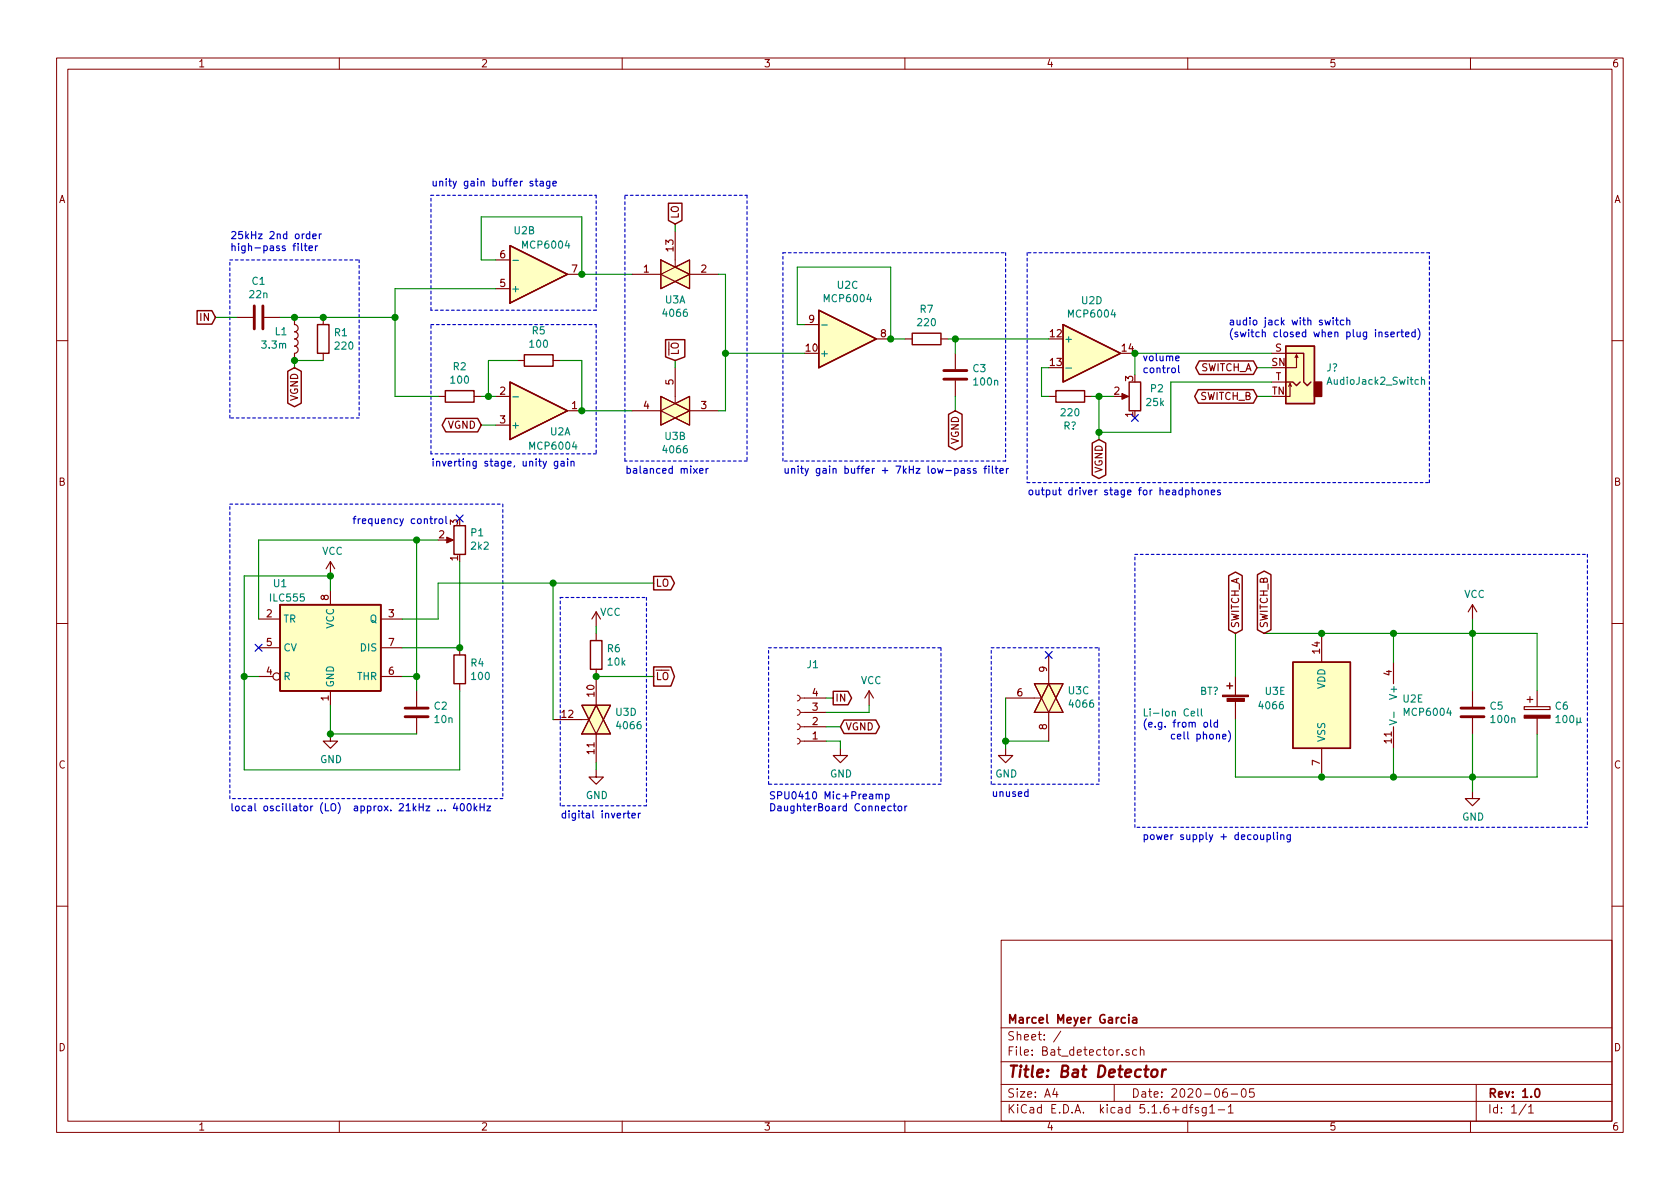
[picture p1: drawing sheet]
EESchema Schematic File Version 4
EELAYER 30 0
EELAYER END
$Descr A4 11693 8268
encoding utf-8
Sheet 1 1
Title "Bat Detector"
Date "2020-06-05"
Rev "1.0"
Comp "Marcel Meyer Garcia"
Comment1 ""
Comment2 ""
Comment3 ""
Comment4 ""
$EndDescr
$Comp
L 4xxx:4066 U3
U 1 1
P 4700 1900
F 0 "U3" H 4700 1725 50  0000 C CNN
F 1 "4066" H 4700 1632 50  0000 C CNN
F 2 "" H 4700 1900 50  0001 C CNN
F 3 "http://www.ti.com/lit/ds/symlink/cd4066b.pdf" H 4700 1900 50  0001 C CNN
	1    4700 1900
	1    0    0    -1  
$EndComp
$Comp
L 4xxx:4066 U3
U 2 1
P 4700 2850
F 0 "U3" H 4700 2675 50  0000 C CNN
F 1 "4066" H 4700 2582 50  0000 C CNN
F 2 "" H 4700 2850 50  0001 C CNN
F 3 "http://www.ti.com/lit/ds/symlink/cd4066b.pdf" H 4700 2850 50  0001 C CNN
	2    4700 2850
	1    0    0    -1  
$EndComp
$Comp
L 4xxx:4066 U3
U 3 1
P 7300 4850
F 0 "U3" V 7347 4721 50  0000 R CNN
F 1 "4066" V 7254 4721 50  0000 R CNN
F 2 "" H 7300 4850 50  0001 C CNN
F 3 "http://www.ti.com/lit/ds/symlink/cd4066b.pdf" H 7300 4850 50  0001 C CNN
	3    7300 4850
	0    -1   -1   0   
$EndComp
$Comp
L 4xxx:4066 U3
U 4 1
P 4150 5000
F 0 "U3" V 4197 4871 50  0000 R CNN
F 1 "4066" V 4104 4871 50  0000 R CNN
F 2 "" H 4150 5000 50  0001 C CNN
F 3 "http://www.ti.com/lit/ds/symlink/cd4066b.pdf" H 4150 5000 50  0001 C CNN
	4    4150 5000
	0    -1   -1   0   
$EndComp
$Comp
L Device:C C1
U 1 1
P 1800 2200
F 0 "C1" V 1545 2200 50  0000 C CNN
F 1 "22n" V 1638 2200 50  0000 C CNN
F 2 "" H 1838 2050 50  0001 C CNN
F 3 "~" H 1800 2200 50  0001 C CNN
	1    1800 2200
	0    1    1    0   
$EndComp
Text GLabel 1500 2200 0    50   Input ~ 0
IN
Wire Wire Line
	1500 2200 1650 2200
$Comp
L Device:L L1
U 1 1
P 2050 2350
F 0 "L1" H 2005 2303 50  0000 R CNN
F 1 "3.3m" H 2005 2396 50  0000 R CNN
F 2 "" H 2050 2350 50  0001 C CNN
F 3 "~" H 2050 2350 50  0001 C CNN
	1    2050 2350
	1    0    0    1   
$EndComp
$Comp
L Device:R R1
U 1 1
P 2250 2350
F 0 "R1" H 2320 2397 50  0000 L CNN
F 1 "220" H 2320 2304 50  0000 L CNN
F 2 "" V 2180 2350 50  0001 C CNN
F 3 "~" H 2250 2350 50  0001 C CNN
	1    2250 2350
	1    0    0    -1  
$EndComp
Text GLabel 2050 2550 3    50   BiDi ~ 0
VGND
Wire Wire Line
	2050 2500 2050 2550
Wire Wire Line
	2250 2500 2050 2500
Connection ~ 2050 2500
Wire Wire Line
	2050 2200 1950 2200
Wire Wire Line
	2050 2200 2250 2200
Connection ~ 2050 2200
$Comp
L Device:R R2
U 1 1
P 3200 2750
F 0 "R2" V 2990 2750 50  0000 C CNN
F 1 "100" V 3083 2750 50  0000 C CNN
F 2 "" V 3130 2750 50  0001 C CNN
F 3 "~" H 3200 2750 50  0001 C CNN
	1    3200 2750
	0    1    1    0   
$EndComp
$Comp
L Device:R R5
U 1 1
P 3750 2500
F 0 "R5" V 3540 2500 50  0000 C CNN
F 1 "100" V 3633 2500 50  0000 C CNN
F 2 "" V 3680 2500 50  0001 C CNN
F 3 "~" H 3750 2500 50  0001 C CNN
	1    3750 2500
	0    1    1    0   
$EndComp
Wire Wire Line
	3600 2500 3400 2500
Wire Wire Line
	3400 2500 3400 2750
Wire Wire Line
	3400 2750 3450 2750
Wire Wire Line
	3350 2750 3400 2750
Connection ~ 3400 2750
Wire Wire Line
	3900 2500 4050 2500
Wire Wire Line
	4050 2500 4050 2850
Text GLabel 3350 2950 0    50   BiDi ~ 0
VGND
Wire Wire Line
	3350 2950 3450 2950
Wire Wire Line
	2250 2200 2750 2200
Wire Wire Line
	2750 2200 2750 2750
Wire Wire Line
	2750 2750 3050 2750
Connection ~ 2250 2200
$Comp
L Timer:LMC555xN U1
U 1 1
P 2300 4500
F 0 "U1" H 1950 4950 50  0000 C CNN
F 1 "ILC555" H 2000 4850 50  0000 C CNN
F 2 "Package_DIP:DIP-8_W7.62mm" H 2950 4100 50  0001 C CNN
F 3 "http://www.ti.com/lit/ds/symlink/lmc555.pdf" H 3150 4100 50  0001 C CNN
	1    2300 4500
	1    0    0    -1  
$EndComp
Text Notes 1600 1750 0    50   ~ 0
25kHz 2nd order\nhigh-pass filter
Wire Wire Line
	4050 2850 4400 2850
Wire Notes Line
	3000 2250 4150 2250
Wire Notes Line
	4150 2250 4150 3150
Wire Notes Line
	4150 3150 3000 3150
Wire Notes Line
	3000 3150 3000 2250
Text Notes 3000 3250 0    50   ~ 0
inverting stage, unity gain
$Comp
L Device:C C2
U 1 1
P 2900 4950
F 0 "C2" H 3015 4997 50  0000 L CNN
F 1 "10n" H 3015 4904 50  0000 L CNN
F 2 "" H 2938 4800 50  0001 C CNN
F 3 "~" H 2900 4950 50  0001 C CNN
	1    2900 4950
	1    0    0    -1  
$EndComp
$Comp
L power:GND #PWR02
U 1 1
P 2300 5100
F 0 "#PWR02" H 2300 4850 50  0001 C CNN
F 1 "GND" H 2305 4925 50  0000 C CNN
F 2 "" H 2300 5100 50  0001 C CNN
F 3 "" H 2300 5100 50  0001 C CNN
	1    2300 5100
	1    0    0    -1  
$EndComp
Wire Wire Line
	2300 4900 2300 5100
Wire Wire Line
	2300 5100 2900 5100
Connection ~ 2300 5100
Wire Wire Line
	2800 4700 2900 4700
Wire Wire Line
	2900 4700 2900 4800
$Comp
L power:VCC #PWR01
U 1 1
P 2300 4000
F 0 "#PWR01" H 2300 3850 50  0001 C CNN
F 1 "VCC" H 2315 4175 50  0000 C CNN
F 2 "" H 2300 4000 50  0001 C CNN
F 3 "" H 2300 4000 50  0001 C CNN
	1    2300 4000
	1    0    0    -1  
$EndComp
Wire Wire Line
	2300 4000 2300 4100
Wire Wire Line
	1800 4300 1800 3750
Wire Wire Line
	1800 3750 2900 3750
Wire Wire Line
	2900 3750 2900 4700
Connection ~ 2900 4700
$Comp
L Device:R R4
U 1 1
P 3200 4650
F 0 "R4" H 3270 4697 50  0000 L CNN
F 1 "100" H 3270 4604 50  0000 L CNN
F 2 "" V 3130 4650 50  0001 C CNN
F 3 "~" H 3200 4650 50  0001 C CNN
	1    3200 4650
	1    0    0    -1  
$EndComp
Wire Wire Line
	1700 4700 1800 4700
Wire Wire Line
	1700 5350 3200 5350
Wire Wire Line
	3200 4500 2800 4500
Wire Wire Line
	3200 4800 3200 5350
Wire Wire Line
	1700 4700 1700 5350
Connection ~ 1700 4700
NoConn ~ 1800 4500
$Comp
L Device:R_POT P1
U 1 1
P 3200 3750
F 0 "P1" H 3131 3703 50  0000 R CNN
F 1 "2k2" H 3131 3796 50  0000 R CNN
F 2 "" H 3200 3750 50  0001 C CNN
F 3 "~" H 3200 3750 50  0001 C CNN
	1    3200 3750
	-1   0    0    1   
$EndComp
Wire Wire Line
	2900 3750 3050 3750
Connection ~ 2900 3750
NoConn ~ 3200 3600
Wire Wire Line
	2300 4000 1700 4000
Wire Wire Line
	1700 4000 1700 4700
Connection ~ 2300 4000
Wire Notes Line
	1600 3500 3500 3500
Wire Notes Line
	3500 3500 3500 5550
Wire Notes Line
	3500 5550 1600 5550
Wire Notes Line
	1600 5550 1600 3500
Text Notes 1600 5650 0    50   ~ 0
local oscillator (LO)  approx. 21kHz ... 400kHz
Wire Wire Line
	2800 4300 3050 4300
Wire Wire Line
	3050 4300 3050 4050
Wire Wire Line
	3050 4050 3850 4050
Text GLabel 4550 4050 2    50   Output ~ 0
LO
Connection ~ 3850 4050
Wire Wire Line
	3850 4050 4550 4050
$Comp
L power:GND #PWR04
U 1 1
P 4150 5350
F 0 "#PWR04" H 4150 5100 50  0001 C CNN
F 1 "GND" H 4155 5175 50  0000 C CNN
F 2 "" H 4150 5350 50  0001 C CNN
F 3 "" H 4150 5350 50  0001 C CNN
	1    4150 5350
	1    0    0    -1  
$EndComp
$Comp
L power:VCC #PWR03
U 1 1
P 4150 4350
F 0 "#PWR03" H 4150 4200 50  0001 C CNN
F 1 "VCC" H 4250 4450 50  0000 C CNN
F 2 "" H 4150 4350 50  0001 C CNN
F 3 "" H 4150 4350 50  0001 C CNN
	1    4150 4350
	1    0    0    -1  
$EndComp
$Comp
L Device:R R6
U 1 1
P 4150 4550
F 0 "R6" H 4220 4597 50  0000 L CNN
F 1 "10k" H 4220 4504 50  0000 L CNN
F 2 "" V 4080 4550 50  0001 C CNN
F 3 "~" H 4150 4550 50  0001 C CNN
	1    4150 4550
	1    0    0    -1  
$EndComp
Wire Wire Line
	3850 4050 3850 5000
Connection ~ 4150 4700
Wire Wire Line
	4150 4700 4550 4700
Wire Wire Line
	4150 4350 4150 4400
Wire Wire Line
	4150 5300 4150 5350
Text GLabel 4550 4700 2    50   Output ~ 0
~LO
Wire Notes Line
	3900 4150 4500 4150
Wire Notes Line
	4500 4150 4500 5600
Wire Notes Line
	4500 5600 3900 5600
Wire Notes Line
	3900 5600 3900 4150
Text Notes 3900 5700 0    50   ~ 0
digital inverter
$Comp
L power:GND #PWR07
U 1 1
P 7000 5200
F 0 "#PWR07" H 7000 4950 50  0001 C CNN
F 1 "GND" H 7005 5025 50  0000 C CNN
F 2 "" H 7000 5200 50  0001 C CNN
F 3 "" H 7000 5200 50  0001 C CNN
	1    7000 5200
	1    0    0    -1  
$EndComp
Wire Wire Line
	7000 4850 7000 5150
Wire Wire Line
	7300 5150 7000 5150
Connection ~ 7000 5150
Wire Wire Line
	7000 5150 7000 5200
NoConn ~ 7300 4550
Wire Notes Line
	6900 4500 7650 4500
Wire Notes Line
	7650 4500 7650 5450
Wire Notes Line
	7650 5450 6900 5450
Wire Notes Line
	6900 5450 6900 4500
Text Notes 6900 5550 0    50   ~ 0
unused
Text GLabel 4700 1550 1    50   Input ~ 0
LO
Wire Wire Line
	4700 1550 4700 1600
Text GLabel 4700 2500 1    50   Input ~ 0
~LO
Wire Wire Line
	4700 2500 4700 2550
Wire Wire Line
	5000 1900 5050 1900
Wire Wire Line
	5050 2850 5000 2850
Wire Notes Line
	4350 1350 5200 1350
Wire Notes Line
	5200 1350 5200 3200
Wire Notes Line
	5200 3200 4350 3200
Wire Notes Line
	4350 3200 4350 1350
Text Notes 4350 3300 0    50   ~ 0
balanced mixer
$Comp
L Device:C C3
U 1 1
P 6650 2600
F 0 "C3" H 6765 2647 50  0000 L CNN
F 1 "100n" H 6765 2554 50  0000 L CNN
F 2 "" H 6688 2450 50  0001 C CNN
F 3 "~" H 6650 2600 50  0001 C CNN
	1    6650 2600
	1    0    0    -1  
$EndComp
$Comp
L Amplifier_Operational:MCP6004 U2
U 1 1
P 3750 2850
F 0 "U2" H 3900 3000 50  0000 C CNN
F 1 "MCP6004" H 3850 3100 50  0000 C CNN
F 2 "" H 3700 2950 50  0001 C CNN
F 3 "http://ww1.microchip.com/downloads/en/DeviceDoc/21733j.pdf" H 3800 3050 50  0001 C CNN
	1    3750 2850
	1    0    0    1   
$EndComp
$Comp
L Amplifier_Operational:MCP6004 U2
U 2 1
P 3750 1900
F 0 "U2" H 3650 1600 50  0000 C CNN
F 1 "MCP6004" H 3800 1700 50  0000 C CNN
F 2 "" H 3700 2000 50  0001 C CNN
F 3 "http://ww1.microchip.com/downloads/en/DeviceDoc/21733j.pdf" H 3800 2100 50  0001 C CNN
	2    3750 1900
	1    0    0    1   
$EndComp
$Comp
L Amplifier_Operational:MCP6004 U2
U 3 1
P 5900 2350
F 0 "U2" H 5900 1980 50  0000 C CNN
F 1 "MCP6004" H 5900 2073 50  0000 C CNN
F 2 "" H 5850 2450 50  0001 C CNN
F 3 "http://ww1.microchip.com/downloads/en/DeviceDoc/21733j.pdf" H 5950 2550 50  0001 C CNN
	3    5900 2350
	1    0    0    1   
$EndComp
$Comp
L Amplifier_Operational:MCP6004 U2
U 4 1
P 7600 2450
F 0 "U2" H 7600 2820 50  0000 C CNN
F 1 "MCP6004" H 7600 2727 50  0000 C CNN
F 2 "" H 7550 2550 50  0001 C CNN
F 3 "http://ww1.microchip.com/downloads/en/DeviceDoc/21733j.pdf" H 7650 2650 50  0001 C CNN
	4    7600 2450
	1    0    0    -1  
$EndComp
$Comp
L Amplifier_Operational:MCP6004 U2
U 5 1
P 9800 4900
F 0 "U2" H 9759 4947 50  0000 L CNN
F 1 "MCP6004" H 9759 4854 50  0000 L CNN
F 2 "" H 9750 5000 50  0001 C CNN
F 3 "http://ww1.microchip.com/downloads/en/DeviceDoc/21733j.pdf" H 9850 5100 50  0001 C CNN
	5    9800 4900
	1    0    0    -1  
$EndComp
Connection ~ 4050 2850
Wire Wire Line
	4050 1900 4400 1900
Wire Wire Line
	3450 1800 3350 1800
Wire Wire Line
	3350 1800 3350 1500
Wire Wire Line
	3350 1500 4050 1500
Wire Wire Line
	4050 1500 4050 1900
Connection ~ 4050 1900
Wire Wire Line
	2750 2000 2750 2200
Wire Wire Line
	2750 2000 3450 2000
Connection ~ 2750 2200
Wire Notes Line
	4150 1350 4150 2150
Wire Notes Line
	4150 2150 3000 2150
Wire Notes Line
	3000 2150 3000 1350
Wire Notes Line
	3000 1350 4150 1350
Text Notes 3000 1300 0    50   ~ 0
unity gain buffer stage
Text GLabel 6650 2850 3    50   BiDi ~ 0
VGND
Wire Wire Line
	6650 2750 6650 2850
Wire Wire Line
	6650 2350 6650 2450
Wire Wire Line
	5050 1900 5050 2450
Wire Wire Line
	5600 2450 5050 2450
Connection ~ 5050 2450
Wire Wire Line
	5050 2450 5050 2850
Wire Wire Line
	5600 2250 5550 2250
Wire Wire Line
	5550 2250 5550 1850
Wire Wire Line
	5550 1850 6200 1850
Wire Wire Line
	6200 1850 6200 2350
$Comp
L Device:R R7
U 1 1
P 6450 2350
F 0 "R7" V 6240 2350 50  0000 C CNN
F 1 "220" V 6333 2350 50  0000 C CNN
F 2 "" V 6380 2350 50  0001 C CNN
F 3 "~" H 6450 2350 50  0001 C CNN
	1    6450 2350
	0    1    1    0   
$EndComp
Wire Wire Line
	6600 2350 6650 2350
Wire Wire Line
	6300 2350 6200 2350
Connection ~ 6200 2350
Wire Notes Line
	5450 1750 7000 1750
Wire Notes Line
	7000 1750 7000 3200
Wire Notes Line
	7000 3200 5450 3200
Wire Notes Line
	5450 3200 5450 1750
Text Notes 5450 3300 0    50   ~ 0
unity gain buffer + 7kHz low-pass filter
$Comp
L Connector:Conn_01x04_Female J1
U 1 1
P 5550 5050
F 0 "J1" H 5442 4621 50  0000 C CNN
F 1 "~" H 5250 5550 50  0000 C CNN
F 2 "" H 5550 5050 50  0001 C CNN
F 3 "~" H 5550 5050 50  0001 C CNN
	1    5550 5050
	-1   0    0    1   
$EndComp
$Comp
L power:GND #PWR05
U 1 1
P 5850 5200
F 0 "#PWR05" H 5850 4950 50  0001 C CNN
F 1 "GND" H 5855 5025 50  0000 C CNN
F 2 "" H 5850 5200 50  0001 C CNN
F 3 "" H 5850 5200 50  0001 C CNN
	1    5850 5200
	1    0    0    -1  
$EndComp
Wire Wire Line
	5750 5150 5850 5150
Wire Wire Line
	5850 5150 5850 5200
Text GLabel 5850 5050 2    50   BiDi ~ 0
VGND
Wire Wire Line
	5750 5050 5850 5050
$Comp
L power:VCC #PWR06
U 1 1
P 6050 4900
F 0 "#PWR06" H 6050 4750 50  0001 C CNN
F 1 "VCC" H 6065 5075 50  0000 C CNN
F 2 "" H 6050 4900 50  0001 C CNN
F 3 "" H 6050 4900 50  0001 C CNN
	1    6050 4900
	1    0    0    -1  
$EndComp
Wire Wire Line
	6050 4900 6050 4950
Wire Wire Line
	6050 4950 5750 4950
Text GLabel 5800 4850 2    50   Output ~ 0
IN
Wire Wire Line
	5800 4850 5750 4850
Wire Notes Line
	6550 4500 6550 5450
Wire Notes Line
	6550 5450 5350 5450
Wire Notes Line
	5350 5450 5350 4500
Wire Notes Line
	5350 4500 6550 4500
$Comp
L Device:C C5
U 1 1
P 10250 4950
F 0 "C5" H 10365 4997 50  0000 L CNN
F 1 "100n" H 10365 4904 50  0000 L CNN
F 2 "" H 10288 4800 50  0001 C CNN
F 3 "~" H 10250 4950 50  0001 C CNN
	1    10250 4950
	1    0    0    -1  
$EndComp
$Comp
L Device:CP C6
U 1 1
P 10700 4950
F 0 "C6" H 10819 4997 50  0000 L CNN
F 1 "100µ" H 10819 4904 50  0000 L CNN
F 2 "" H 10738 4800 50  0001 C CNN
F 3 "~" H 10700 4950 50  0001 C CNN
	1    10700 4950
	1    0    0    -1  
$EndComp
$Comp
L power:GND #PWR09
U 1 1
P 10250 5500
F 0 "#PWR09" H 10250 5250 50  0001 C CNN
F 1 "GND" H 10255 5325 50  0000 C CNN
F 2 "" H 10250 5500 50  0001 C CNN
F 3 "" H 10250 5500 50  0001 C CNN
	1    10250 5500
	1    0    0    -1  
$EndComp
$Comp
L power:VCC #PWR08
U 1 1
P 10250 4300
F 0 "#PWR08" H 10250 4150 50  0001 C CNN
F 1 "VCC" H 10265 4475 50  0000 C CNN
F 2 "" H 10250 4300 50  0001 C CNN
F 3 "" H 10250 4300 50  0001 C CNN
	1    10250 4300
	1    0    0    -1  
$EndComp
$Comp
L Device:R_POT P2
U 1 1
P 7900 2750
F 0 "P2" H 7800 2700 50  0000 R CNN
F 1 "25k" H 7831 2796 50  0000 R CNN
F 2 "" H 7900 2750 50  0001 C CNN
F 3 "~" H 7900 2750 50  0001 C CNN
	1    7900 2750
	-1   0    0    1   
$EndComp
Wire Wire Line
	7300 2550 7250 2550
Wire Wire Line
	7250 2550 7250 2750
Wire Wire Line
	7900 2600 7900 2450
Connection ~ 7900 2450
Text GLabel 7650 3050 3    50   BiDi ~ 0
VGND
Wire Wire Line
	6650 2350 7300 2350
Connection ~ 6650 2350
Wire Notes Line
	7150 1750 7150 3350
Wire Notes Line
	7150 3350 9950 3350
Wire Notes Line
	9950 3350 9950 1750
Wire Notes Line
	9950 1750 7150 1750
Text Notes 7150 3450 0    50   ~ 0
output driver stage for headphones
Text Notes 7950 2600 0    50   ~ 0
volume\ncontrol
Text Notes 2450 3650 0    50   ~ 0
frequency control
Text Notes 5350 5650 0    50   ~ 0
SPU0410 Mic+Preamp\nDaughterBoard Connector
Text Notes 7950 5850 0    50   ~ 0
power supply + decoupling
Wire Notes Line
	2500 2900 1600 2900
Wire Notes Line
	1600 2900 1600 1800
Wire Notes Line
	1600 1800 2500 1800
Wire Notes Line
	2500 1800 2500 2900
Wire Wire Line
	9200 4400 9700 4400
Wire Wire Line
	10250 4400 10250 4300
Wire Wire Line
	9700 4400 9700 4600
Connection ~ 9700 4400
Wire Wire Line
	9700 4400 10250 4400
Wire Wire Line
	9700 5200 9700 5400
Wire Wire Line
	9700 5400 9200 5400
Wire Wire Line
	10250 5400 9700 5400
Connection ~ 9700 5400
Wire Wire Line
	10250 5400 10250 5500
Connection ~ 10250 5400
Wire Wire Line
	10700 5400 10250 5400
Wire Wire Line
	10250 4400 10700 4400
Connection ~ 10250 4400
Wire Wire Line
	10700 4400 10700 4800
Wire Wire Line
	10250 4400 10250 4800
Wire Wire Line
	10700 5100 10700 5400
Wire Wire Line
	10250 5100 10250 5400
$Comp
L 4xxx:4066 U3
U 5 1
P 9200 4900
F 0 "U3" H 8800 5000 50  0000 L CNN
F 1 "4066" H 8750 4900 50  0000 L CNN
F 2 "" H 9200 4900 50  0001 C CNN
F 3 "http://www.ti.com/lit/ds/symlink/cd4066b.pdf" H 9200 4900 50  0001 C CNN
	5    9200 4900
	1    0    0    -1  
$EndComp
$Comp
L Connector:AudioJack2_Switch J?
U 1 1
P 9050 2650
F 0 "J?" H 8870 2752 50  0000 R CNN
F 1 "AudioJack2_Switch" H 8870 2659 50  0000 R CNN
F 2 "" H 9050 2850 50  0001 C CNN
F 3 "~" H 9050 2850 50  0001 C CNN
	1    9050 2650
	-1   0    0    -1  
$EndComp
$Comp
L Device:R R?
U 1 1
P 7450 2750
F 0 "R?" V 7240 2750 50  0000 C CNN
F 1 "220" V 7333 2750 50  0000 C CNN
F 2 "" V 7380 2750 50  0001 C CNN
F 3 "~" H 7450 2750 50  0001 C CNN
	1    7450 2750
	0    -1   -1   0   
$EndComp
Wire Wire Line
	7300 2750 7250 2750
Wire Wire Line
	7600 2750 7650 2750
Wire Wire Line
	7650 3050 7650 3000
Connection ~ 7650 2750
Wire Wire Line
	7650 2750 7750 2750
NoConn ~ 7900 2900
Wire Wire Line
	7900 2450 8850 2450
Wire Wire Line
	7650 3000 8150 3000
Wire Wire Line
	8150 3000 8150 2650
Wire Wire Line
	8150 2650 8850 2650
Connection ~ 7650 3000
Wire Wire Line
	7650 3000 7650 2750
Text GLabel 8750 2550 0    50   BiDi ~ 0
SWITCH_A
Text GLabel 8750 2750 0    50   BiDi ~ 0
SWITCH_B
Wire Wire Line
	8750 2550 8850 2550
Wire Wire Line
	8750 2750 8850 2750
$Comp
L Device:Battery_Cell BT?
U 1 1
P 8600 4900
F 0 "BT?" H 8850 5000 50  0000 R CNN
F 1 "Li-Ion Cell" H 9250 4850 50  0000 R CNN
F 2 "" V 8600 4960 50  0001 C CNN
F 3 "~" V 8600 4960 50  0001 C CNN
	1    8600 4900
	-1   0    0    -1  
$EndComp
Text Notes 7950 5150 0    50   ~ 0
(e.g. from old\n     cell phone)
Wire Wire Line
	8600 5000 8600 5400
Wire Wire Line
	8600 5400 9200 5400
Connection ~ 9200 5400
Text GLabel 8800 4400 1    50   BiDi ~ 0
SWITCH_B
Wire Wire Line
	8800 4400 9200 4400
Connection ~ 9200 4400
Text GLabel 8600 4400 1    50   BiDi ~ 0
SWITCH_A
Wire Wire Line
	8600 4400 8600 4700
Wire Notes Line
	11050 5750 7900 5750
Wire Notes Line
	7900 5750 7900 3850
Wire Notes Line
	7900 3850 11050 3850
Wire Notes Line
	11050 3850 11050 5750
Wire Wire Line
	3200 3900 3200 4500
Connection ~ 3200 4500
Text Notes 8550 2350 0    50   ~ 0
audio jack with switch\n(switch closed when plug inserted)
$EndSCHEMATC
